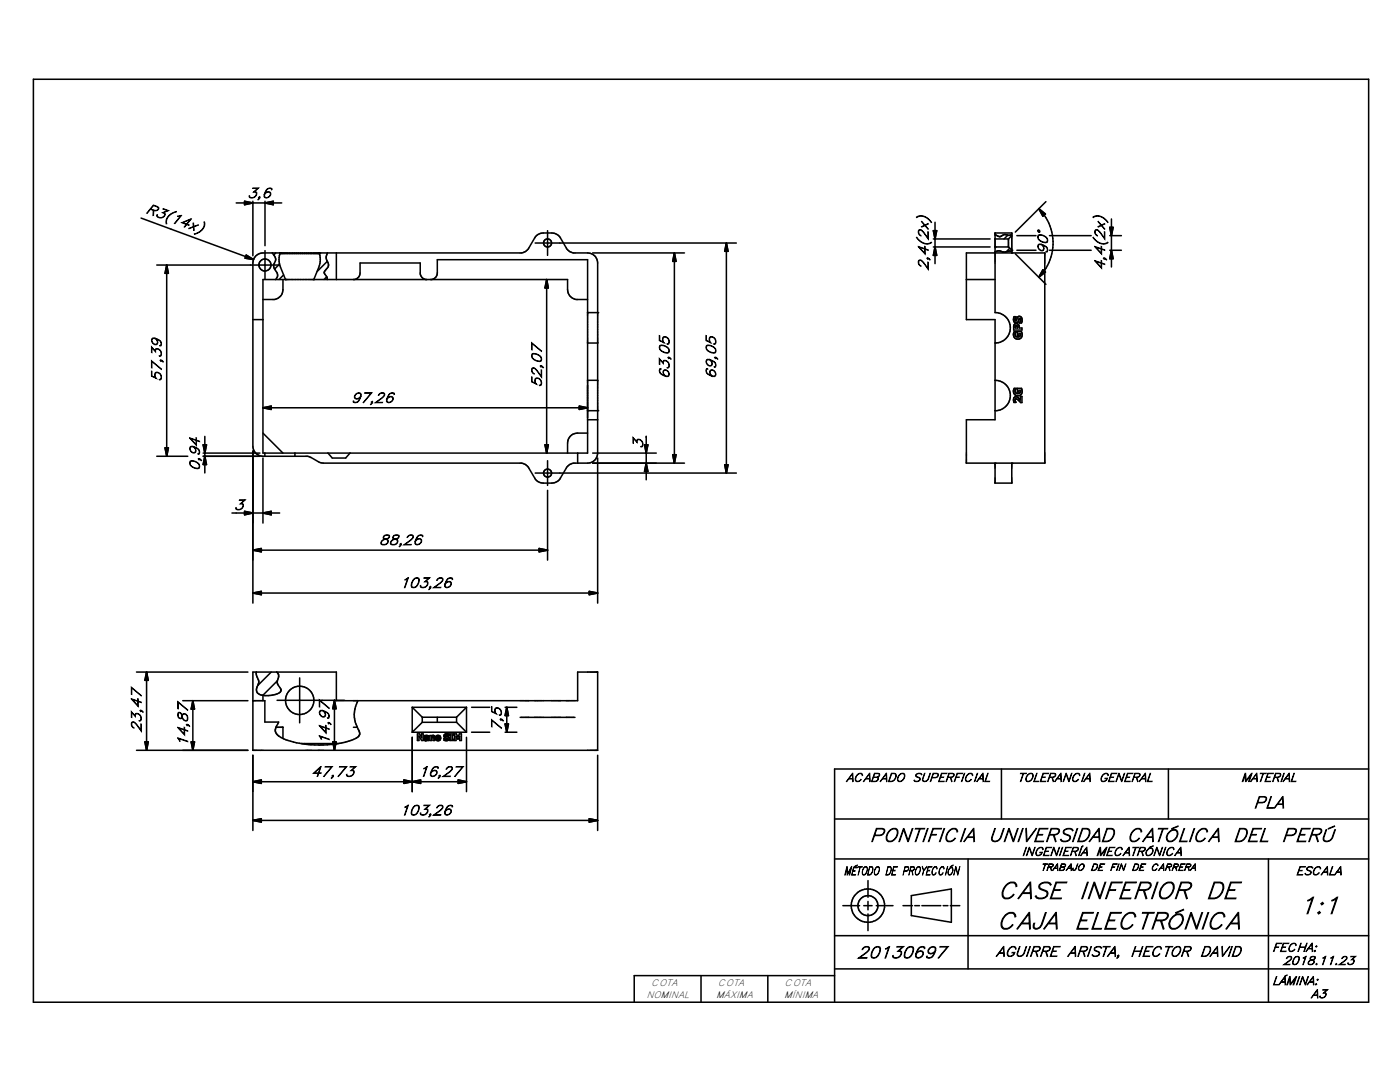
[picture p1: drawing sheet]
<svg xmlns="http://www.w3.org/2000/svg" width="279mm" height="216mm" viewBox="0 0 279 216" stroke-linecap="round" stroke-linejoin="round" font-family="sans-serif">
<g fill="none" stroke="#000" stroke-width=".31">
<path d="M6.7 15.8h266.4v184.2h-266.4zM28.2 43.5l22.4 8.3M31.3 52.9h24.4M33.3 52.9v38.1M33.3 52.9l.3 1.6h-.7zM47.1 40.5h9.1M48.8 40.2l1.7 .3-1.7 .3zM49.1 50.9l1.5 .9-1.7-.3zM50.5 40.2v10.8M51.1 51.1l.6-.5 .8-.1h51.6l.7-.3 .6-.5 1.3-2.2a2.01 2.01 0 0 1 1.7-1h1.7a2.1 2.1 0 0 1 1.7 1l1.3 2.2 .6 .5 .8 .3h2.8a2 2 0 0 1 2 2v37.9a2 2 0 0 1-2 2h-2.8l-.8 .3-.6 .5-1.3 2.2a2.05 2.05 0 0 1-1.7 1h-1.7a1.96 1.96 0 0 1-1.7-1l-1.3-2.2-.6-.5-.7-.3h-39.6l-.7-.1-1.7-1-.7-.3h-8.9a2 2 0 0 1-2-2v-36.5l.1-.8zM52.9 40.2v8.8M52.9 50v5.7"/>
<path d="M52.9 40.5l1.6-.3v.6zM54.3 50.5a1.55 1.55 0 0 1 .3 2.3 2.1 2.1 0 0 0 .7 1.7l.1 .7-.4 .6M55 50.5l-.4 .4M55.8 52.7l-1 1M55.9 50.6l-.2 1.2 .1 .8 1.2 3.2M55.9 50.5v.1M55.9 50.6h7.8M56.5 55.8v2a1.98 1.98 0 0 1-1.8 2h-2.2M56.6 54.9l-.9 .9M63.7 50.5v.1M63.7 50.6l.2 1.2-.1 .8-1.2 3.2M64 50.5l-.2 .2"/>
<path d="M65.2 55.2l-.5 .6M65.2 55.2l.1 .6M65.3 52.1l-2 2.1M65.3 50.5v.1a1.72 1.72 0 0 0 .2 2 1.27 1.27 0 0 1-.6 1.4l-.2 .5 .5 .7M67.1 50.5v5.3M70.8 55.8a1.32 1.32 0 0 0 1.1-1.3v-2h12v2.2l.4 .8 .7 .3M86.2 55.8a1.32 1.32 0 0 0 1.1-1.3v-2.7h30v38.6h-64.8v-34.6h60.8v2a1.98 1.98 0 0 0 1.7 2h2.3M106.8 48.5h40.1M109.1 55.8v34.6M109.1 55.8l.3 1.7h-.6zM109.3 46v5M118.3 50.5h18.3"/>
<path d="M134.6 50.5v41.9M134.6 50.5l.3 1.6h-.6zM145 48.5v45.9M145 48.5l.3 1.6h-.7zM186.3 47.7h11.3M186.3 49.3h11.3M186.3 46h.6l-.3 1.7zM186.6 44.4v8.2M186.6 49.3l.3 1.7h-.6zM192.9 50.5h15.6v41.9h-15.6v-8.6h5.7v-20h-5.7zM192.9 55.8h5.7M198.6 46.9h.1a1.2 1.2 0 0 0 1.7-.1l.7 .1"/>
<path d="M198.6 47.7h2.7M198.6 49.3h2.7M198.8 49.3l-.2 .2M201.1 46.9l-.7 .8M201.3 49.3l.6 .6M201.3 47.7v1.6M201.5 49.5l-.7 .7M201.9 50.5v-4h-3.3v15.9a3 3 0 0 1 3 3 3 3 0 0 1-3 3M201.9 46.8l-.8 .1M201.9 50.2l-.3-.1a2.66 2.66 0 0 1-2.3-.1l-.7 .2M201.9 47l-.6 .7M202.6 50.6l6.1 6.1"/>
<path d="M202.9 49.9h3.9M202.9 47h3.9M207.3 41.6a9.6 9.6 0 0 1 0 13.7M207.3 41.6l1.3 1.1-.5 .4zM208.1 53.8l.5 .5-1.3 1zM208.7 40.2l-6.1 6.1M209.4 49.9h8.4M209.4 47h8.4M221.5 45.4h.6l-.3 1.6zM221.5 49.9h2.3M221.5 47h2.3M221.8 43.7v9.6"/>
<path d="M221.8 49.9l.3 1.7h-.6zM50.5 63.8h2M117.3 62.4h2M117.3 75.9h2M117.3 68.4h2M198.6 75.9a3 3 0 0 1 3 3 3 3 0 0 1-3 3.1M202.4 63.2h.4a.38 .38 0 0 0-.3 .4 .38 .38 0 0 0 .3 .4 .62 .62 0 0 1 .3-.7 .62 .62 0 0 1 .8 .1l.1 .6-.1 .5h-.4a.64 .64 0 0 0 0-1l-.1 .1a.59 .59 0 0 1-.6 .8 .59 .59 0 0 1-.5-.8zM202.4 66.2h.4a.57 .57 0 0 0 .1 1 .57 .57 0 0 0 .8-.6h-.4v.3h-.3v-.7h.9a.92 .92 0 0 1-.1 1.2 .92 .92 0 0 1-1.3 0 .92 .92 0 0 1-.1-1.2zM202.4 77.5h.4a.58 .58 0 0 0 .1 1 .58 .58 0 0 0 .8-.6h-.4v.3h-.3v-.7h.9a.92 .92 0 0 1-.1 1.2 .92 .92 0 0 1-1.3 0 .92 .92 0 0 1-.1-1.2zM202.5 64.7a.64 .64 0 0 1 .7 0 .64 .64 0 0 1 .2 .7h.6v.5h-1.7v-.8zM202.6 65.1l.4-.1 .1 .4h-.5zM202.8 66.2h.1"/>
<path d="M31.3 91h6.2M32.9 89.4h.7l-.3 1.6zM40.5 90.4h11.4M40.5 91h11.4M40.5 88.8h.7l-.3 1.6zM40.9 87.1v7.3M40.9 91l.3 1.7h-.7zM50.5 90v30.3M52.5 91.4v13M52.5 86.4l4 4M52.5 81.4h64.8M52.5 81.4l1.6-.4v.7z"/>
<path d="M52.9 90.4v.6M58.9 90.4v.6M65.4 90.4l.9 1h2.7l.8-1M106.8 94.4h40.1M108.8 88.8h.6l-.3 1.6zM109.3 91.9v5M109.3 97.8v14M115.3 90.4v2M115.6 81l1.7 .4-1.7 .3zM117.3 83.8h2M117.3 82h2M117.3 86.4h-2a2 2 0 0 0-2 2v2"/>
<path d="M118.3 92.4h18.3M118.3 90.4h12.7M119.3 91.4v28.9M128.6 88.8h.7l-.3 1.6zM129 87.1v8.6M129 92.4l.3 1.7h-.7zM134.3 90.7h.6l-.3 1.7zM144.6 92.7h.7l-.3 1.7zM198.6 92.4v4h3.3v-4M202.7 80.2l-.1-.5 .3-.1 .8 .7h.3v-1.2h-.4v.7a.78 .78 0 0 0-1.3-.3l.1 .8h.3M46.3 102.4h9.5M48.8 102l1.7 .4-1.7 .3z"/>
<path d="M50.5 118.3h68.8M50.5 118.3l1.6-.3v.7zM50.5 109.8l1.6-.4v.7zM50.5 109.8h58.8M52.5 102.4l1.6-.4v.7zM107.6 109.4l1.7 .4-1.7 .3zM117.6 118l1.7 .3-1.7 .4zM27.2 134.1h22.3M29.3 134.1v15.6M29.3 134.1l.3 1.6h-.7zM36.5 139.8h13M38.5 139.8v9.9"/>
<path d="M38.5 139.8l.3 1.7h-.6zM50.5 134.1h16.6v5.7h48.2v-5.7h4v15.6h-68.8zM50.5 139.8h2.4v4.3h2.7l-.1 .2a1.87 1.87 0 0 0-.4 2.1l.2 .2a11.5 11.5 0 0 0 6.8 2 16.3 16.3 0 0 0 9.4-1.6 1.1 1.1 0 0 0 0-1.5 5.7 5.7 0 0 1-.1-5.7M51.2 134.1l.1 1a1.62 1.62 0 0 1 0 2 1.13 1.13 0 0 0 1.2 1.6M52.5 138.7v1.1M54.1 134.1l-2.7 2.7M55.2 134.1a1.2 1.2 0 0 1 .2 1.8M55.3 139.7h13.4M55.4 135.9l-2.9 2.8M55.4 135.9v.5l.5 .8a.73 .73 0 0 1 .1 .8 .73 .73 0 0 1-.6 .4l-1.3 .3h-1.6M59.8 135.3v8.9M66.7 139.7v10"/>
<path d="M66.7 139.7l.4 1.7h-.7zM27.2 149.7h22.3M28.9 148h.7l-.3 1.7zM38.2 148h.6l-.3 1.7zM50.5 150.7v15M50.5 156l1.6-.4v.7zM50.5 156h42.6M55.1 145.1h1.4v2.3M60.1 148.4h7.4M60.8 148.4h-.1M66.4 148h.7l-.4 1.7zM66.7 148.4l-.1 .1"/>
<path d="M70.5 145.1h.8M80.6 155.6l1.7 .4-1.7 .3zM82.3 141.1v5M82.3 147.1v10.9M82.3 141.1h10.8M82.3 146.1h10.8M82.3 141.1l2 2M82.3 156l1.6-.4v.7zM83.3 146.4h.4l.4 .8v-.8h.4v1.4h-.4l-.5-1v1h-.3zM84.3 143.1h6.8M84.3 143.1v1M84.3 144.1h6.8"/>
<path d="M84.3 144.1l-2 2M84.7 146.8h.2a.52 .52 0 0 1 .7 .2v.8l-.3-.1a.35 .35 0 0 1-.6-.1 .35 .35 0 0 1 .3-.5h.3l-.2-.1h-.4zM85 147.4h.1M85 147.3h.3v.2l-.3 .1v-.2M85 147.3v.1M86.3 147h-.2v.8h-.3v-1l.3 .1a.34 .34 0 0 1 .4-.2 .34 .34 0 0 1 .2 .3v.8h-.3v-.7M86.4 147h.1M86.4 147v.1M86.4 147.1h.1M87.2 147.5h.1M87.3 143.1v1M87.3 147.5l.2 .1"/>
<path d="M87.5 147a.32 .32 0 0 0-.3 .5M87.5 147h.1M87.5 147l.1 .5M87.5 147.5v.1M87.6 147.5h-.1M87.6 147.5h.1M88.6 147.4h.1M88.7 146.5h.8l.1 .3a.35 .35 0 0 0-.6 .1l.5 .1 .1 .3a.5 .5 0 0 1-.7 .5l-.3-.1v-.3l.1 .1a.3 .3 0 0 0 .4 .1 .3 .3 0 0 0 .2-.3l-.4-.1a.37 .37 0 0 1-.3-.3 .37 .37 0 0 1 .1-.4zM89.8 146.4h.7v.3h-.2v.8h.2v.3h-.7v-.3h.2v-.8h-.2zM90.7 146.4h.4l.3 .7 .3-.7h.4v1.4h-.3v-.9l-.3 .6h-.2l-.3-.6v.9h-.3zM91.1 143.1v1M91.1 144.1l2 2"/>
<path d="M91.4 155.6l1.7 .4-1.7 .3zM93.1 141.1v5M93.1 147.1v10.9M93.1 141.1l-2 2M94.1 141.1h3.6M94.1 146.1h3.6M100.8 141.1h2.3M100.8 146.1h2.3M100.8 144.5h.7l-.4 1.6zM101.1 141.1v5M101.1 141.1l.4 1.7h-.7zM103.8 143.1h10.9"/>
<path d="M119.3 150.7v15M199.9 153.4v10M233.2 153.4v10M273.1 153.4h-106.5v46.6M50.5 163.7l1.6-.3v.6zM50.5 163.7h68.8M117.6 163.4l1.7 .3-1.7 .3zM166.6 171.4h106.5M166.6 163.4h106.5M173.2 175.7v3.3M173.2 179.9v1.7M181.9 178.7l8-1.3v6.6l-8-1.3z"/>
<path d="M193.2 171.4v21.9M253.1 171.4v28.6M139.9 194.7v5.3M153.2 194.7v5.3M166.6 194.7h-40v5.3M166.6 193.3h106.5M166.6 186.7h106.5M168.2 180.7h3.3M172.4 180.7h1.6M173.2 182.4v3.3M174.9 180.7h3.3M180.2 180.7h1.9"/>
<path d="M182.6 180.7h.9M184 180.7h3.8M188.2 180.7h1M189.7 180.7h1.8"/>
<circle cx="52.9" cy="52.9" r="1.2"/>
<circle cx="109.3" cy="48.5" r=".8"/>
<circle cx="109.3" cy="94.4" r=".8"/>
<circle cx="59.8" cy="139.8" r="2.83"/>
<circle cx="87.4" cy="147.3" r=".54"/>
<circle cx="173.2" cy="180.7" r="2"/>
<circle cx="173.2" cy="180.7" r="3.3"/>
</g>
<g fill="#000">
<circle cx="57" cy="55.8" r=".15"/>
<circle cx="62.6" cy="55.8" r=".15"/>
<circle cx="201.9" cy="49.9" r=".15"/>
<circle cx="201.9" cy="50.5" r=".15"/>
<circle cx="117.3" cy="62.4" r=".15"/>
<circle cx="119.3" cy="62.4" r=".15"/>
<circle cx="117.3" cy="82" r=".15"/>
<circle cx="119.3" cy="82" r=".15"/>
<circle cx="198.6" cy="92.4" r=".15"/>
<circle cx="201.9" cy="92.4" r=".15"/>
</g>
<g fill="#000" stroke="#000" stroke-width=".31">
<path d="M33.3 52.9l.3 1.6h-.7zM48.8 40.2l1.7 .3-1.7 .3zM49.1 50.9l1.5 .9-1.7-.3zM52.9 40.5l1.6-.3v.6zM109.1 55.8l.3 1.7h-.6zM134.6 50.5l.3 1.6h-.6zM145 48.5l.3 1.6h-.7zM186.3 46h.6l-.3 1.7zM186.6 49.3l.3 1.7h-.6zM208.1 53.8l.5 .5-1.3 1zM207.3 41.6l1.3 1.1-.5 .4zM221.5 45.4h.6l-.3 1.6z"/>
<path d="M221.8 49.9l.3 1.7h-.6zM32.9 89.4h.7l-.3 1.6zM40.5 88.8h.7l-.3 1.6zM40.9 91l.3 1.7h-.7zM52.5 81.4l1.6-.4v.7zM108.8 88.8h.6l-.3 1.6zM115.6 81l1.7 .4-1.7 .3zM128.6 88.8h.7l-.3 1.6zM129 92.4l.3 1.7h-.7zM134.3 90.7h.6l-.3 1.7zM144.6 92.7h.7l-.3 1.7zM48.8 102l1.7 .4-1.7 .3z"/>
<path d="M50.5 118.3l1.6-.3v.7zM50.5 109.8l1.6-.4v.7zM52.5 102.4l1.6-.4v.7zM107.6 109.4l1.7 .4-1.7 .3zM117.6 118l1.7 .3-1.7 .4zM29.3 134.1l.3 1.6h-.7zM28.9 148h.7l-.3 1.7zM38.2 148h.6l-.3 1.7zM38.5 139.8l.3 1.7h-.6zM50.5 156l1.6-.4v.7zM66.4 148h.7l-.4 1.7zM66.7 139.7l.4 1.7h-.7z"/>
<path d="M80.6 155.6l1.7 .4-1.7 .3zM82.3 156l1.6-.4v.7zM91.4 155.6l1.7 .4-1.7 .3zM100.8 144.5h.7l-.4 1.6zM101.1 141.1l.4 1.7h-.7zM50.5 163.7l1.6-.3v.6zM117.6 163.4l1.7 .3-1.7 .3z"/>
</g>
<g font-size="4.7">
<text x="199.1" y="179.3">CASE INFERIOR DE</text>
<text x="198.9" y="185.4">CAJA ELECTRÓNICA</text>
<text x="259.2" y="182.3">1:1</text>
</g>
<text font-size="3.8" x="173.5" y="167.9">PONTIFICIA UNIVERSIDAD CATÓLICA DEL PERÚ</text>
<g font-size="3.3">
<text x="250.1" y="161.2">PLA</text>
<text x="171.1" y="191.2">20130697</text>
</g>
<g font-size="2.8">
<text x="49.3" y="39.5">3,6</text>
<text x="29" y="42.4" transform="rotate(20 29 42.4)">R3(14x)</text>
<text x="185.3" y="54" transform="rotate(-90 185.3 54)">2,4(2x)</text>
<text x="209.1" y="50.8" transform="rotate(-90 209.1 50.8)">90°</text>
<text x="220.5" y="54" transform="rotate(-90 220.5 54)">4,4(2x)</text>
<text x="32.2" y="76.2" transform="rotate(-90 32.2 76.2)">57,39</text>
<text x="108.1" y="77.3" transform="rotate(-90 108.1 77.3)">52,07</text>
<text x="133.6" y="75.7" transform="rotate(-90 133.6 75.7)">63,05</text>
<text x="142.9" y="75.7" transform="rotate(-90 142.9 75.7)">69,05</text>
<text x="69.9" y="80.3">97,26</text>
<text x="128.3" y="89.6" transform="rotate(-90 128.3 89.6)">3</text>
<text x="39.8" y="94" transform="rotate(-90 39.8 94)">0,94</text>
<text x="46.7" y="101.7">3</text>
<text x="75.6" y="108.7">88,26</text>
<text x="79.7" y="117.3">103,26</text>
<text x="28.2" y="146.1" transform="rotate(-90 28.2 146.1)">23,47</text>
<text x="37.5" y="149" transform="rotate(-90 37.5 149)">14,87</text>
<text x="65.7" y="148.6" transform="rotate(-90 65.7 148.6)">14,97</text>
<text x="100.1" y="146" transform="rotate(-90 100.1 146)">7,5</text>
<text x="62.1" y="154.9">47,73</text>
<text x="83.5" y="154.9">16,27</text>
<text x="79.7" y="162.6">103,26</text>
<text x="198.8" y="190.8">AGUIRRE ARISTA, HECTOR DAVID</text>
</g>
<g font-size="2.4">
<text x="168.9" y="156">ACABADO SUPERFICIAL</text>
<text x="203" y="156">TOLERANCIA GENERAL</text>
<text x="247.7" y="156">MATERIAL</text>
<text x="203.9" y="170.7">INGENIERÍA MECATRÓNICA</text>
<text x="258.6" y="174.6">ESCALA</text>
<text x="253.9" y="189.9">FECHA:</text>
<text x="253.9" y="196.5">LÁMINA:</text>
<text x="256" y="192.5">2018.11.23</text>
<text x="261.6" y="199.1">A3</text>
</g>
<text font-size="2.3" x="168.4" y="174.6">MÉTODO DE PROYECCIÓN</text>
<g font-size="1.9">
<text x="207.7" y="173.7">TRABAJO</text>
<text x="217.6" y="173.7">DE</text>
<text x="221.4" y="173.7">FIN DE CARRERA</text>
<text x="130" y="196.8">COTA</text>
<text x="143.3" y="196.8">COTA</text>
<text x="156.6" y="196.8">COTA</text>
<text x="129" y="199.2">NOMINAL</text>
<text x="142.9" y="199.2">MÁXIMA</text>
<text x="156.5" y="199.2">MÍNIMA</text>
</g>
</svg>
